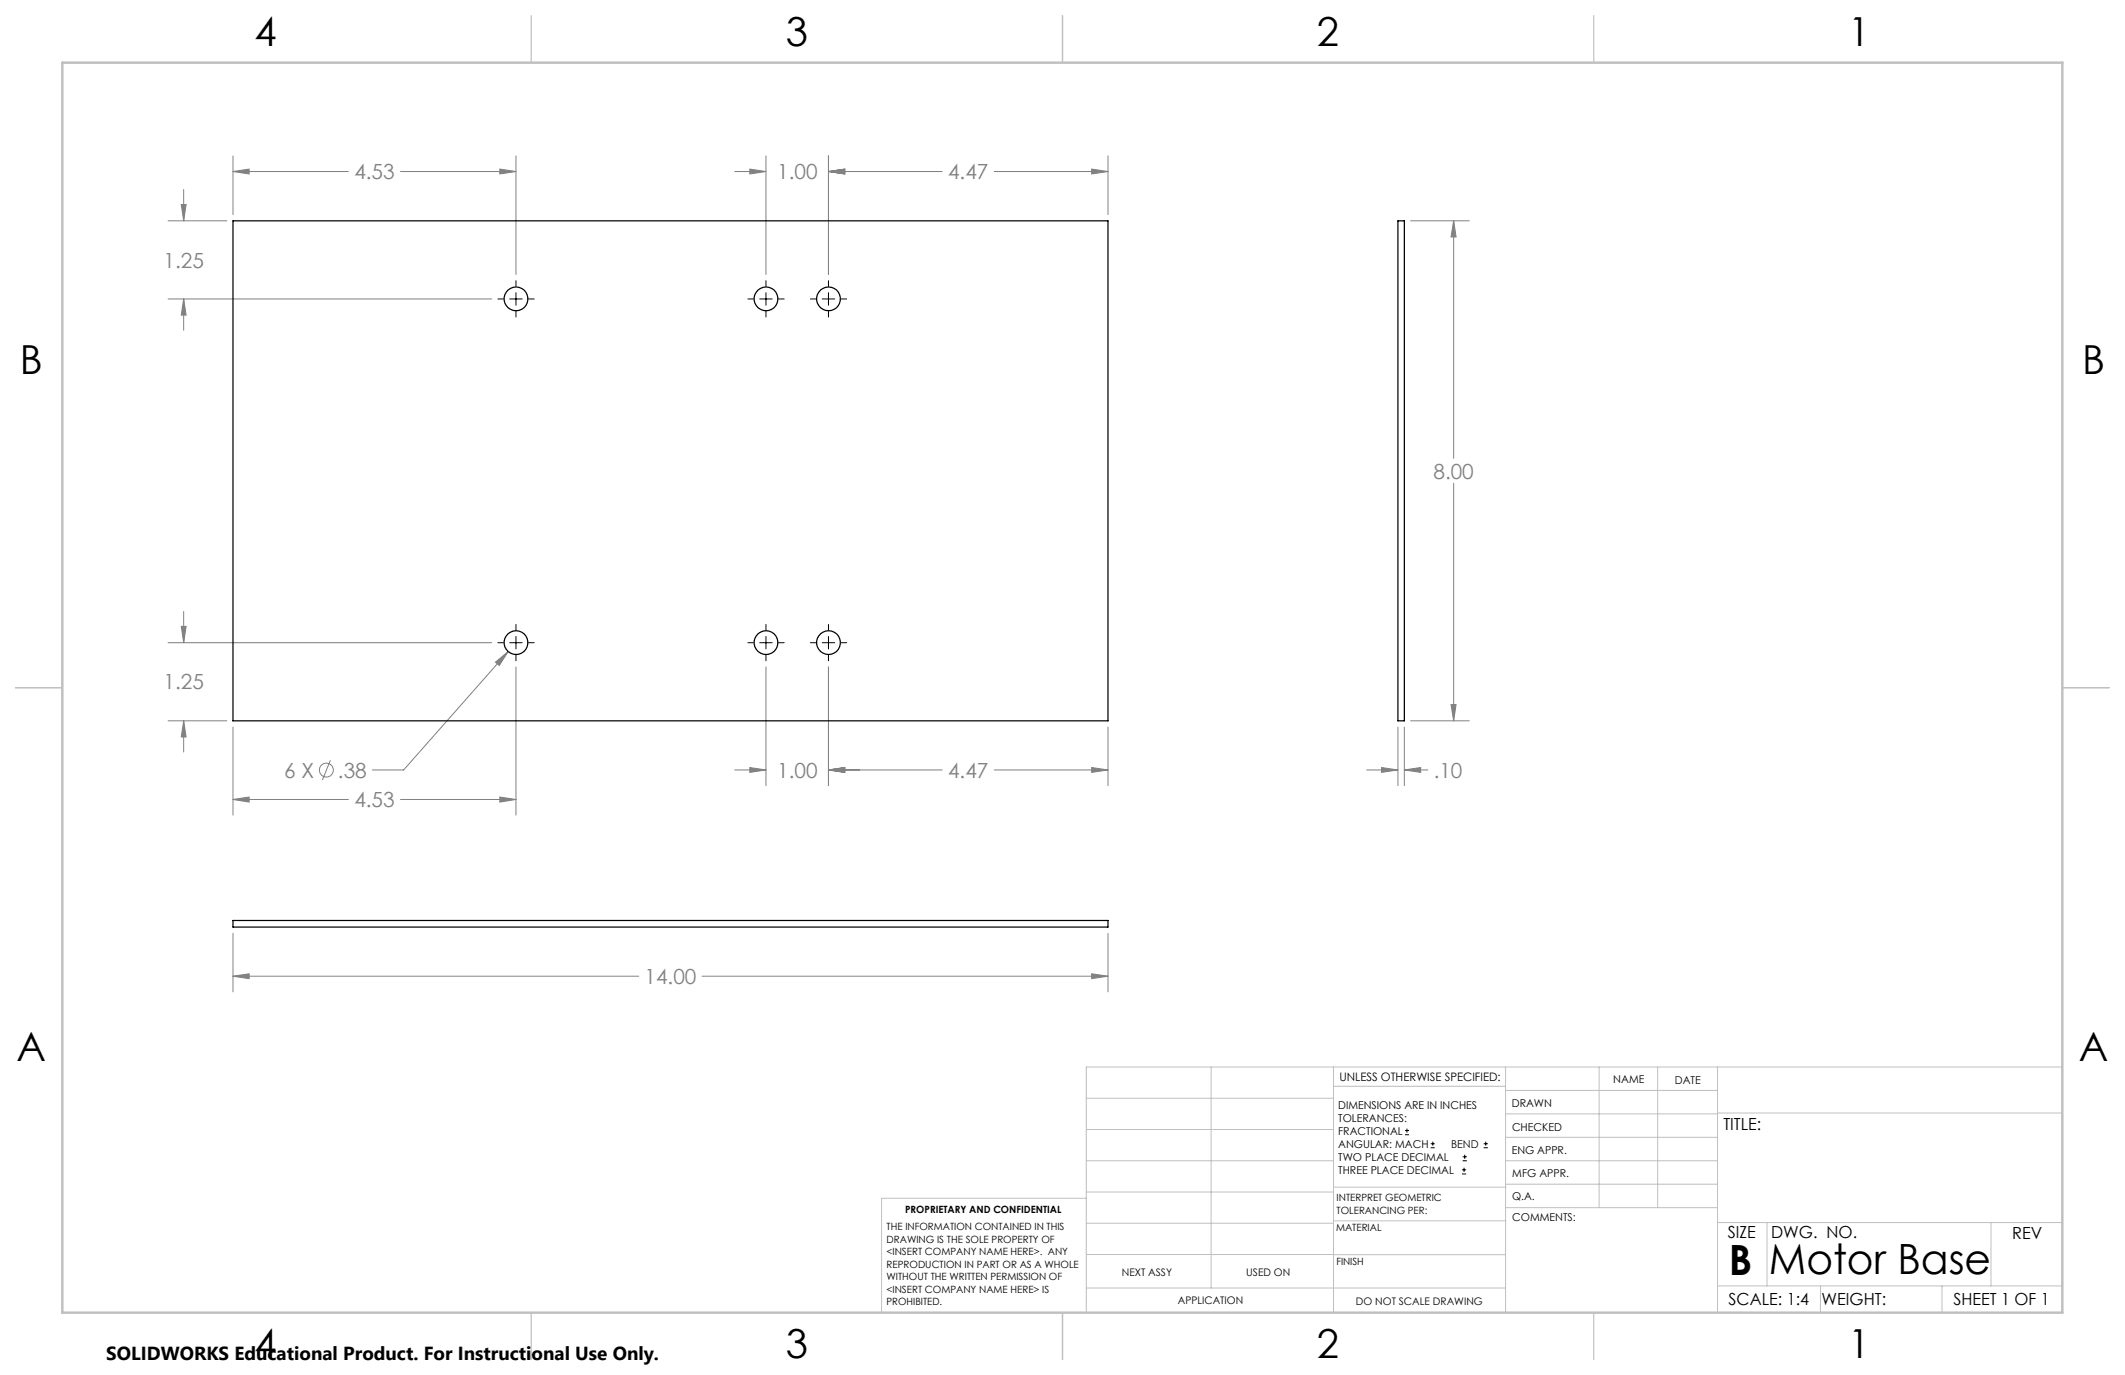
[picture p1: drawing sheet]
<svg xmlns="http://www.w3.org/2000/svg" width="432mm" height="279mm" viewBox="0 0 432 279" stroke-linecap="round" stroke-linejoin="round" font-family="sans-serif">
<g fill="none" stroke="#808080" stroke-width=".2">
<path d="M37.3 38.5v6.4M47.3 34.9l3.3-.5v.9zM47.3 31.7v11.9M47.3 34.9h23.5M81.4 34.9h23.4M101.6 34.4l3.2 .5-3.2 .4zM104.8 31.7v24.1M149.3 34.9h6.3M152.4 34.4l3.2 .5-3.2 .4zM155.6 31.7v24.1M168.3 34.9l3.4-.5v.9zM168.3 31.7v24.1"/>
<path d="M168.3 34.9h23.2M202 34.9h23.1M221.8 34.4l3.3 .5-3.3 .4zM225.1 31.7v11.9M34.1 44.9h12M36.8 41.6h1l-.5 3.3zM286.6 44.9h12M295.4 44.9l.5 3.3h-1zM295.4 44.9v48.2M34.1 60.7h65.8M37.3 60.7l.5 3.3h-1zM37.3 60.7v6.4"/>
<path d="M295.4 98.2v48.3M34.1 130.6h65.8M36.8 127.3h1l-.5 3.3zM37.3 124.2v6.4M100.7 134.5l2.6-2.1-1.8 2.8zM103.3 132.4l-21.3 24.1h-6.3M104.8 135.5v30.1M155.6 135.5v24.1M168.3 135.5v24.1M34.1 146.5h12M37.3 146.5l.5 3.3h-1zM37.3 146.5v6.3"/>
<path d="M47.3 147.7v17.9M67.1 154.5l-1.6 4M149.3 156.5h6.3M152.4 156l3.2 .5-3.2 .5zM168.3 156.5l3.4-.5v1zM168.3 156.5h23.2M202 156.5h23.1M221.8 156l3.3 .5-3.3 .5zM225.1 147.7v11.9M277.7 156.5h6.4M280.7 156l3.4 .5-3.4 .5zM284.1 147.7v11.9"/>
<path d="M285.4 156.5l3.3-.5v1zM285.4 156.5h4.7M285.4 147.7v11.9M286.6 146.5h12M294.9 143.2h1l-.5 3.3zM47.3 162.5l3.3-.5v1zM47.3 162.5h23.5M81.4 162.5h23.4M101.6 162l3.2 .5-3.2 .5zM47.3 198.4l3.3-.5v1zM47.3 189.7v11.8M47.3 198.4h82.5"/>
<path d="M142.7 198.4h82.4M221.8 197.9l3.3 .5-3.3 .5zM225.1 189.7v11.8"/>
<circle cx="66.3" cy="156.5" r="1.42"/>
</g>
<g fill="none" stroke="#000" stroke-width=".2">
<path d="M104.8 57v1.2M104.8 59.5v2.5M155.6 57v1.2M155.6 59.5v2.5M168.3 57v1.2M168.3 59.5v2.5M101.2 60.7h1.1M103.6 60.7h2.5M104.8 63.3v1.1M107.4 60.7h1.1M152 60.7h1.1M154.4 60.7h2.5"/>
<path d="M155.6 63.3v1.1M158.2 60.7h1.1M164.7 60.7h1.1M167.1 60.7h2.5M168.3 63.3v1.1M170.9 60.7h1.1M101.2 130.6h1.1M103.6 130.6h2.5M104.8 126.9v1.2M104.8 129.3v2.6M104.8 133.1v1.2M107.4 130.6h1.1"/>
<path d="M152 130.6h1.1M154.4 130.6h2.5M155.6 126.9v1.2M155.6 129.3v2.6M155.6 133.1v1.2M158.2 130.6h1.1M164.7 130.6h1.1M167.1 130.6h2.5M168.3 126.9v1.2M168.3 129.3v2.6M168.3 133.1v1.2M170.9 130.6h1.1"/>
<path d="M285.5 230.6h.8M285.5 229.7h.8M285.9 229.3v.9M290.7 233.2h.8M290.7 232.4h.8M291.1 232v.8M297.1 238.5h.8M297.1 237.7h.8M297.2 235.9h.9M297.2 235.1h.9M297.5 237.3v.8M297.6 234.6v.9"/>
<path d="M301.5 233.2h.8M301.5 232.4h.8M301.9 232v.8"/>
</g>
<g fill="none" stroke="#c0c0c0" stroke-width=".2">
<path d="M246.1 216.8v44.9M271 216.8v49.9M305.9 216.8v49.9M324.9 216.8v28.6M336.8 216.8v28.6M349 216.8v49.9M419.1 216.8h-198.4v49.9M220.7 235.9h50.3M220.7 229.5h50.3M220.7 223.2h50.3M271 220.7h34.9M305.9 231.1h43.1"/>
<path d="M305.9 226.3h43.1M305.9 221.6h43.1M305.9 235.9h43.1M349 226.2h70.1M220.7 248.6h50.3M220.7 242.2h50.3M220.7 254.9h50.3M220.7 243.5h-41.6v23.2M271 255h34.9M271 248.1h35M271 241.2h35M305.9 240.6h43.1"/>
<path d="M306 245.4h43M349 248.4h70.1M359.1 248.4v12.9M404.6 248.4v12.9M220.7 261.7h85.2M349 261.3h70.1M369.9 261.3v5.4M394.6 261.3v5.4"/>
</g>
<path d="M108 3.2v9.5M215.9 3.2v9.5M323.8 3.2v9.5M3.1 139.7h9.6M419.1 139.7h9.5M108 266.7v9.6M215.9 266.7v9.6M323.8 266.7v9.6" fill="none" stroke="#c0c0c0" stroke-width=".25"/>
<path d="M12.7 12.7h406.4v254h-406.4z" fill="none" stroke="#c0c0c0" stroke-width=".5"/>
<path d="M47.3 198.4l3.3-.5v1zM221.8 197.9l3.3 .5-3.3 .5zM100.7 134.5l.8 .7 1.8-2.8zM37.3 60.7l.5 3.3h-1zM36.8 41.6h1l-.5 3.3zM101.6 162l3.2 .5-3.2 .5zM47.3 162.5l3.3-.5v1zM36.8 127.3h1l-.5 3.3zM37.3 146.5l.5 3.3h-1zM152.4 156l3.2 .5-3.2 .5zM168.3 156.5l3.4-.5v1zM168.3 156.5l3.4-.5v1zM221.8 156l3.3 .5-3.3 .5zM101.6 34.4l3.2 .5-3.2 .4zM47.3 34.9l3.3-.5v.9zM152.4 34.4l3.2 .5-3.2 .4zM168.3 34.9l3.4-.5v.9zM168.3 34.9l3.4-.5v.9zM221.8 34.4l3.3 .5-3.3 .4zM285.4 156.5l3.3-.5v1zM280.7 156l3.4 .5-3.4 .5zM294.9 143.2h1l-.5 3.3zM295.4 44.9l.5 3.3h-1z" fill="#808080"/>
<g fill="none" stroke="#000" stroke-width=".25">
<path d="M47.3 44.9h177.8v101.6h-177.8zM284.1 44.9h1.3v101.6h-1.3zM47.3 187h177.8v1.4h-177.8z"/>
<circle cx="104.9" cy="60.7" r="2.41"/>
<circle cx="155.7" cy="60.7" r="2.41"/>
<circle cx="168.4" cy="60.7" r="2.41"/>
<circle cx="104.9" cy="130.6" r="2.41"/>
<circle cx="155.7" cy="130.6" r="2.41"/>
<circle cx="168.4" cy="130.6" r="2.41"/>
</g>
<g font-size="8.5">
<text x="351.3" y="259">B</text>
<text x="359.4" y="258.9">Motor Base</text>
</g>
<g font-size="8.1">
<text x="51.7" y="9.3">4</text>
<text x="159.7" y="9.3">3</text>
<text x="267.6" y="9.3">2</text>
<text x="375.6" y="9.3">1</text>
<text x="4" y="76">B</text>
<text x="423.1" y="76">B</text>
<text x="3.3" y="215.7">A</text>
<text x="422.4" y="215.7">A</text>
<text x="51.7" y="276">4</text>
<text x="159.7" y="276">3</text>
<text x="267.6" y="276">2</text>
<text x="375.6" y="276">1</text>
</g>
<g font-size="4.2" fill="#808080">
<text x="72" y="36.4">4.53</text>
<text x="157.9" y="36.4">1.00</text>
<text x="192.7" y="36.4">4.47</text>
<text x="33.2" y="54.4">1.25</text>
<text x="291.3" y="97.2">8.00</text>
<text x="33.2" y="140.1">1.25</text>
<text x="57.8" y="158">6 X</text>
<text x="68.7" y="158">.38</text>
<text x="157.9" y="158">1.00</text>
<text x="192.7" y="158">4.47</text>
<text x="291.3" y="158">.10</text>
<text x="72" y="164">4.53</text>
<text x="131" y="200">14.00</text>
</g>
<text font-size="3.8" x="21.6" y="276.3">SOLIDWORKS Educational Product. For Instructional Use Only.</text>
<g font-size="3.4">
<text x="350.2" y="229.5">TITLE:</text>
<text x="351.1" y="251.6">SIZE</text>
<text x="359.9" y="251.6">DWG. NO.</text>
<text x="408.9" y="251.7">REV</text>
<text x="351.2" y="265.2">SCALE: 1:4</text>
<text x="370.1" y="265.3">WEIGHT:</text>
<text x="396.9" y="265.2">SHEET 1 OF 1</text>
</g>
<text font-size="2.4" x="272.2" y="219.7">UNLESS OTHERWISE SPECIFIED:</text>
<g font-size="2.2">
<text x="327.8" y="220.1">NAME</text>
<text x="340.3" y="220.2">DATE</text>
<text x="271.9" y="225.3">DIMENSIONS ARE IN INCHES</text>
<text x="271.9" y="227.9">TOLERANCES:</text>
<text x="307.2" y="224.9">DRAWN</text>
<text x="271.9" y="230.6">FRACTIONAL</text>
<text x="271.9" y="233.2">ANGULAR: MACH</text>
<text x="294.9" y="233.2">BEND</text>
<text x="307.3" y="229.8">CHECKED</text>
<text x="271.9" y="235.9">TWO PLACE DECIMAL</text>
<text x="271.9" y="238.5">THREE PLACE DECIMAL</text>
<text x="307.2" y="234.5">ENG APPR.</text>
<text x="307.3" y="239.2">MFG APPR.</text>
<text x="307.3" y="243.9">Q.A.</text>
<text x="307.3" y="248.1">COMMENTS:</text>
</g>
<g font-size="2.1">
<text x="227.9" y="259.2">NEXT ASSY</text>
<text x="253.3" y="259.2">USED ON</text>
<text x="239.3" y="265">APPLICATION</text>
<text x="275.5" y="265.1">DO NOT SCALE DRAWING</text>
</g>
<g font-size="2">
<text x="271.6" y="244.1">INTERPRET GEOMETRIC</text>
<text x="180.2" y="250">THE INFORMATION CONTAINED IN THIS</text>
<text x="183.9" y="246.4">PROPRIETARY AND CONFIDENTIAL</text>
<text x="271.5" y="250.2">MATERIAL</text>
<text x="271.6" y="246.6">TOLERANCING PER:</text>
<text x="180.2" y="252.5">DRAWING IS THE SOLE PROPERTY OF</text>
<text x="180.2" y="255.1">&lt;INSERT COMPANY NAME HERE&gt;. ANY</text>
<text x="180.2" y="257.6">REPRODUCTION IN PART OR AS A WHOLE</text>
<text x="271.5" y="257">FINISH</text>
<text x="180.2" y="260.1">WITHOUT THE WRITTEN PERMISSION OF</text>
<text x="180.2" y="262.6">&lt;INSERT COMPANY NAME HERE&gt; IS</text>
<text x="180.2" y="265.2">PROHIBITED.</text>
</g>
</svg>
